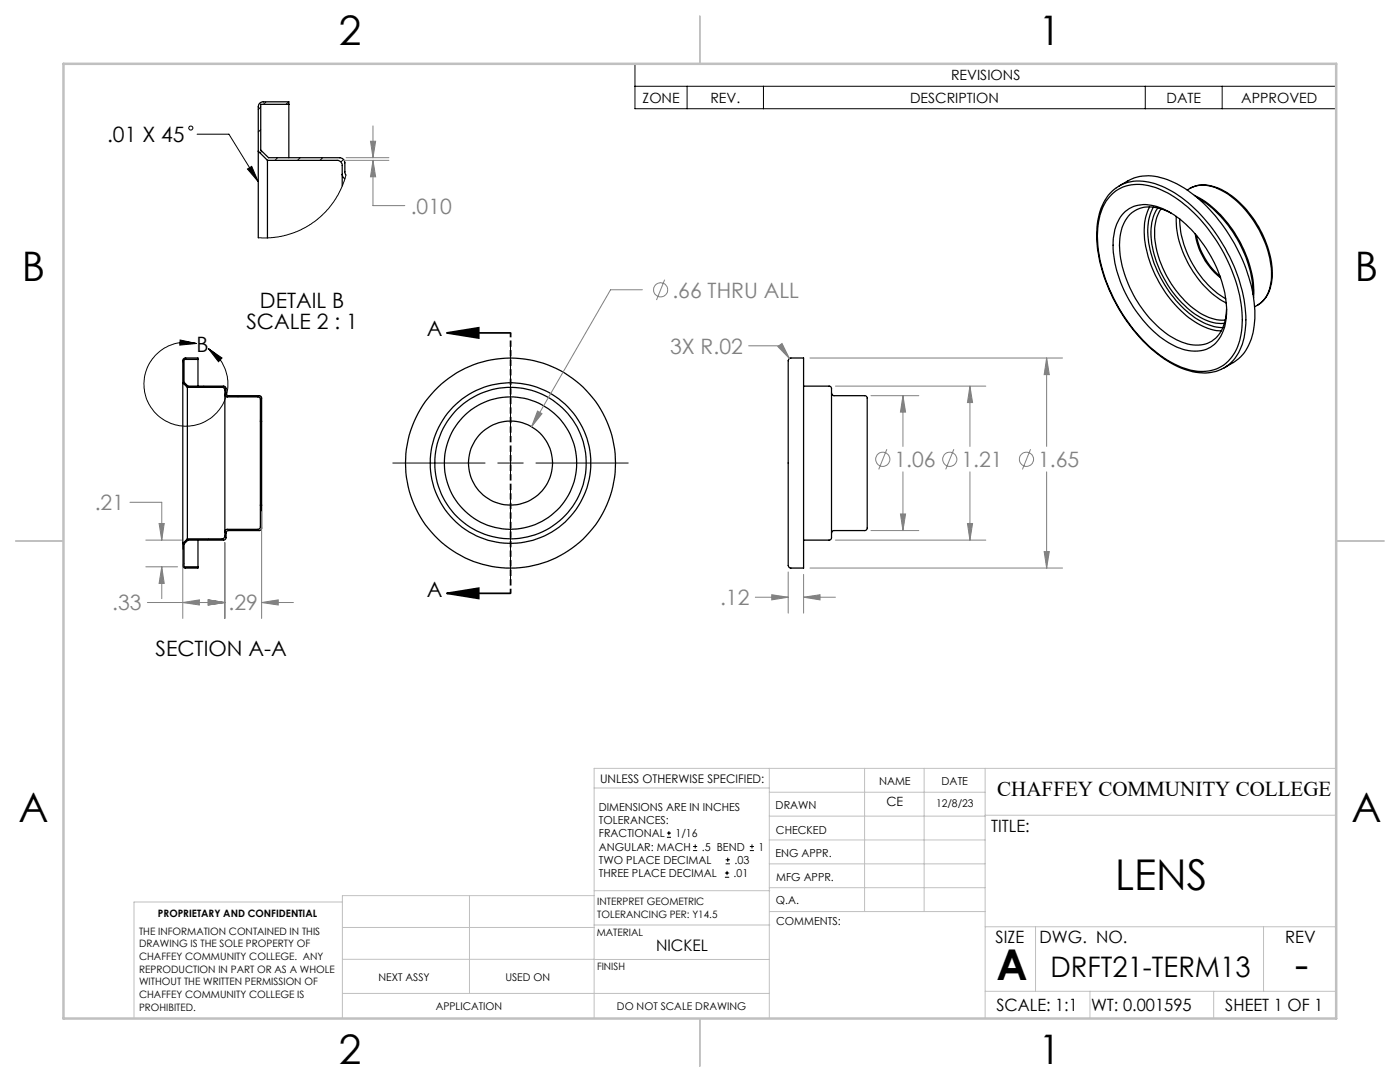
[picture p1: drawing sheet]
<svg xmlns="http://www.w3.org/2000/svg" width="279mm" height="216mm" viewBox="0 0 279 216" stroke-linecap="round" stroke-linejoin="round" font-family="sans-serif">
<g fill="none" stroke="#000" stroke-width=".25">
<path d="M51.5 30.2v17.2M51.5 30.2l1.9 1.8M53.4 32h13.9a.97 .97 0 0 1 1 1v1.8M53.4 32v15.5M57.6 20.8v-.5h-5a.97 .97 0 0 0-1.1 1v8.9M57.6 20.8h-5.6v9.2l1.6 1.5h14.2a1.09 1.09 0 0 1 1 1v2l.2 .4M57.6 20.8v10.7M68.3 34.8l.2 .5 .3 .4M68.3 34.8v2.3M221.9 38.8a8.2 8.2 0 0 1 8.6-1.4 26.1 26.1 0 0 1 12.8 11.6 28.1 28.1 0 0 1 4.5 17 8.9 8.9 0 0 1-4.9 7.6 10.1 10.1 0 0 1-8.4-.9 30.2 30.2 0 0 1-13-14.8 23.7 23.7 0 0 1-2-15 9.2 9.2 0 0 1 2.4-4.1zM222.8 37.5a10.2 10.2 0 0 0-3.9 7.8 29.7 29.7 0 0 0 5.4 18 26.4 26.4 0 0 0 11.9 10.3 9.4 9.4 0 0 0 7.5 .1M222.8 37.5a8.5 8.5 0 0 1 8.4-.6 26.6 26.6 0 0 1 12.4 11.1 29.8 29.8 0 0 1 5 17.3 9.4 9.4 0 0 1-4.5 8.2l-.4 .2"/>
<path d="M223.3 37.1l1.8-1a9.4 9.4 0 0 1 8.5 0 27.6 27.6 0 0 1 12.3 11.7 29.1 29.1 0 0 1 4.5 16.5 9.7 9.7 0 0 1-4.3 8.1l-1.8 1M237.6 37.5a6.8 6.8 0 0 1 6.7 .6 20.4 20.4 0 0 1 9.6 17.3 6.6 6.6 0 0 1-2.9 5.5M237.6 37.5a6.7 6.7 0 0 1 6.6 .7 20.9 20.9 0 0 1 9.6 17.2 6.4 6.4 0 0 1-2.8 5.5M237.6 37.5l-.7 .4M238.4 39a22.5 22.5 0 0 1 10.4 12.2 18.5 18.5 0 0 1 1.4 8.2M238.9 39.4a23.9 23.9 0 0 1 11.1 17.7l.1 1.7M224.2 42.5a6.8 6.8 0 0 1 7.8-.9 23 23 0 0 1 10.7 11.6 18.3 18.3 0 0 1 1.6 12.5 5.9 5.9 0 0 1-7.7 4.2 18 18 0 0 1-9.4-7.2 23.8 23.8 0 0 1-5-15.1 8.4 8.4 0 0 1 2-5.1zM229.4 41.3a13.3 13.3 0 0 0-.2 10 23.4 23.4 0 0 0 10.3 13.5 9.5 9.5 0 0 0 4.2 1.2M230.2 41.3a12 12 0 0 0-.5 9.2 22.6 22.6 0 0 0 10.4 13.8 8.5 8.5 0 0 0 4 1.1M231.1 41.5a10.6 10.6 0 0 0-.9 8.6 21.3 21.3 0 0 0 9.9 13.5 7.8 7.8 0 0 0 4.3 .9M231.7 41.7a10.1 10.1 0 0 0-.8 8.3 20.9 20.9 0 0 0 9.2 12.8 8.1 8.1 0 0 0 4.4 1.1M233.8 42.6a7.8 7.8 0 0 0-6.8-.8 6.9 6.9 0 0 0-3.6 6.5 23.1 23.1 0 0 0 11.4 19.5 7.2 7.2 0 0 0 7 .3 7.4 7.4 0 0 0 3-6.5"/>
<path d="M234.7 43.2a20.2 20.2 0 0 0 10 17.3M235.4 43.7a19.8 19.8 0 0 0 9.2 15.9M238.5 46.7a13.7 13.7 0 0 0 5.1 8.7M238.8 47a13.7 13.7 0 0 0 4.7 8.1M36.5 76.4v32M36.5 76.4l.9 .9M37.4 77.3h7.1l.3 .2 .1 .3v.9M37.4 77.3v30.2M39.5 71.7h-2.8v4.6l.8 .7h7.2l.4 .4v1a.49 .49 0 0 0 .5 .6h6.4l.2 .3v4.7M39.5 71.7v-.3h-2.5l-.5 .3v4.7M39.5 71.7v5.3M44.9 78.7v.3l.4 .2 6.5 .1 .2 .3v4.4"/>
<path d="M44.9 78.7v27.4M157.6 71.5l2.8-.1v41.9h-2.7l-.3-.2-.1-.2v-40.9zM160.4 77h5.2l.2 .2a16.2 16.2 0 0 1 .1 4.6v25.6l-.3 .4h-5.2M165.9 78.4a.49 .49 0 0 0 .6 .6h6a.66 .66 0 0 1 .6 .9v25.5a.49 .49 0 0 1-.6 .5h-6a.49 .49 0 0 0-.6 .5M251 60.9l-.6 .3M52 84v16.8M52 84h.2M52.2 84v16.8M36.5 108.4v4.7l.4 .2h2.6v-.2M37.4 107.5l-.9 .9M39.5 107.8v5.3M44.9 106.1v.9a.54 .54 0 0 1-.6 .5h-6.9"/>
<path d="M52 100.8v4.3a.49 .49 0 0 1-.5 .5h-6.2l-.4 .2v.3M52 100.8h.2M52.2 100.8v4.6l-.2 .4-6.5 .1-.4 .4v1.2l-.4 .3h-7.2l-.8 .7v4.6h2.8"/>
<circle cx="101.9" cy="92.4" r="13.2"/>
<circle cx="101.9" cy="92.4" r="21"/>
<circle cx="101.9" cy="92.4" r="8.4"/>
<circle cx="101.9" cy="92.4" r="16"/>
<circle cx="101.9" cy="92.4" r="15.1"/>
</g>
<g fill="none" stroke="#000" stroke-width=".2">
<path d="M126.7 12.7h140v9h-140zM126.7 17.2h140M137.1 17.2v4.5M152.4 17.2v4.5M228.6 17.2v4.5M243.9 17.2v4.5M39.3 26.8h6.4l5.8 9.5M49.4 33.7l.8-.5 1.3 3.1zM52 21.3l-.5 .6M52 25.9l-.5 .5M52.2 30.2l-.3 .3M53.1 20.3l-.5 .5"/>
<path d="M55.4 31.5l-.5 .5M57.6 20.3l-.5 .5M59.9 31.5l-.5 .5M64.4 31.5l-.5 .5M68.5 31.8l-.4 .5M69 34.9l-.8 2.5-1.2 2.3-1.9 2.5-2.4 2.1-2.7 1.6-2.8 1-3.2 .5h-2.5M35.9 67.8l3.3 .7-3.3 .4zM36.7 72l-.2 .2M36.8 76.4l-.1 .2M37.3 71.4l-.3 .3M39.2 68.5a8.4 8.4 0 0 0-10.3 9.7 8.4 8.4 0 0 0 13 5.4 8.4 8.4 0 0 0-.3-14.1M40.6 77l-.2 .3"/>
<path d="M41.6 69.5l2.7 1.9-.7 .8zM45 77.2l-.3 .3M47.7 79l-.2 .2M52.1 79.1l-.3 .2M101.9 68.9v18.4M52.2 83.4l-.2 .3M78.4 92.4h18.4M99.3 92.4h5.1M101.9 89.9v5M101.9 97.5v18.4M107 92.4h18.4M36.7 112.4l-.2 .2"/>
<path d="M41.6 107.5l-.3 .3M48 105.6l-.3 .3M52.2 101.4l-.2 .2M133.1 167.1h.8M133.1 166.2h.8M133.5 165.8v.9M138.3 169.7h.8M138.3 168.9h.8M138.7 168.5v.8M144.7 175h.8M144.7 174.2h.8M144.8 172.4h.9"/>
<path d="M144.8 171.6h.9M145.1 173.8v.8M145.2 171.1v.9M149.6 169.7h.9M149.6 168.9h.9M150.1 168.5v.8"/>
<circle cx="38.1" cy="25.6" r=".4"/>
</g>
<g fill="none" stroke="#808080" stroke-width=".2">
<path d="M68.5 32h9.1M69.1 31.5h8.5M73.9 28.2h1.1l-.6 3.3zM74.4 32l.6 3.3h-1.1zM74.4 32v9h6.4M74.4 25.1v6.4M128.2 57.8h-6.4l-15.7 27.4M132.6 55.8l-1.6 4.1M149.4 69h6.4l1.8 2.5M155.2 69.1l.9-.6 1.5 3zM161.6 71.4h50.5M166.7 77h30"/>
<path d="M173.8 79h9.6M180.2 79l.5 3.2h-1zM180.2 79v10.1M193.6 77l.5 3.3h-1zM193.6 77v12.1M208.9 71.4l.5 3.4h-1zM208.9 71.4v17.7M107.3 82l.9 .5-2.1 2.7zM177 89.6l-1.6 4.1M180.2 94.2v11.7M190.4 89.6l-1.7 4.1M193.6 94.2v13.6"/>
<path d="M205.7 89.6l-1.7 4.1M208.9 94.2v19.1M25.9 100.2h6.4v7.6M29.1 107.8h7.1M29.1 113.1h6.4M31.8 104.5h1l-.5 3.3zM32.3 113.1l.5 3.3h-1zM32.3 113.1v6.4M36.5 109.7v13.7M41.6 119.7l3.3 .5-3.3 .5zM44.9 108.3v15.1M52.2 102.1v21.3"/>
<path d="M150.7 119.2h6.6M154 118.7l3.3 .5-3.3 .5zM157.3 114.1v8.2M160.4 119.2l3.3-.5v1zM160.4 114.6v7.7M160.4 119.2h6.3M161.6 113.3h50.5M166.7 107.8h30M173.8 105.9h9.6M179.7 102.6h1l-.5 3.3zM193.1 104.5h1l-.5 3.3zM208.4 110.1h1l-.5 3.2z"/>
<path d="M29.4 120.2h15.5M36.5 120.2l3.3-.5v1zM52.2 120.2l3.3-.5v1zM52.2 120.2h6.4"/>
<circle cx="131.8" cy="57.8" r="1.4"/>
<circle cx="176.2" cy="91.6" r="1.42"/>
<circle cx="189.5" cy="91.6" r="1.42"/>
<circle cx="204.8" cy="91.6" r="1.42"/>
</g>
<path d="M89.2 66.4h12.7M89.2 66.4l6.3-1v2.1zM89.2 118.4h12.7M89.2 118.4l6.3-1v2z" fill="none" stroke="#000" stroke-width=".35"/>
<path d="M101.9 66.4v52" fill="none" stroke="#000" stroke-width=".35" stroke-dasharray="1.3 .6" stroke-dashoffset=".4" stroke-linecap="butt"/>
<g fill="none" stroke="#c0c0c0" stroke-width=".2">
<path d="M118.6 157.2h34.9M153.5 153.3v49.9M153.5 158.1h43.1M172.5 153.3v28.6M184.4 153.3v28.6M196.6 153.3v49.9M266.7 153.3h-148.1v49.9M68.3 180h-41.6v23.2M93.7 178.7v19.5M118.6 178.7h-50.3v24.5M118.6 177.7h35M153.5 167.6h43.1"/>
<path d="M153.5 162.8h43.1M153.5 172.4h43.1M153.5 177.1h43.1M196.6 162.7h70.1M68.3 198.2h85.2M68.3 191.4l85.2 .1M68.3 185.1h50.3M118.6 184.6h35M153.6 181.9h43M196.6 197.8h70.1M196.6 184.9h70.1M206.7 184.9v12.9"/>
<path d="M217.5 197.8v5.4M242.2 197.8v5.4M252.2 184.9v12.9"/>
</g>
<path d="M139.7 3.2v9.5M3.1 107.9h9.6M266.7 107.9h9.5M139.7 203.2v9.6" fill="none" stroke="#c0c0c0" stroke-width=".25"/>
<path d="M12.7 12.7h254v190.5h-254z" fill="none" stroke="#c0c0c0" stroke-width=".5"/>
<g fill="#000">
<path d="M35.9 67.8l3.3 .7-3.3 .4zM41.6 69.5l2.7 1.9-.7 .8zM49.4 33.7l.8-.5 1.3 3.1z"/>
<path d="M89.2 66.4l6.3-1v2.1zM89.2 118.4l6.3-1v2z"/>
</g>
<path d="M107.3 82l-1.2 3.2 2.1-2.7zM208.9 71.4l.5 3.4h-1zM208.4 110.1h1l-.5 3.2zM193.6 77l.5 3.3h-1zM193.1 104.5h1l-.5 3.3zM180.2 79l.5 3.2h-1zM179.7 102.6h1l-.5 3.3zM154 118.7l3.3 .5-3.3 .5zM160.4 119.2l3.3-.5v1zM155.2 69.1l2.4 2.4-1.5-3zM31.8 104.5h1l-.5 3.3zM32.3 113.1l.5 3.3h-1zM41.6 119.7l3.3 .5-3.3 .5zM52.2 120.2l3.3-.5v1zM41.6 119.7l3.3 .5-3.3 .5zM36.5 120.2l3.3-.5v1zM73.9 28.2h1.1l-.6 3.3zM74.4 32l.6 3.3h-1.1z" fill="#808080"/>
<g font-size="8.5">
<text x="222.5" y="177.6">LENS</text>
<text x="198.9" y="195.5">A</text>
<text x="258.4" y="195.4">-</text>
</g>
<g font-size="8.1">
<text x="67.6" y="8.9">2</text>
<text x="207.3" y="8.9">1</text>
<text x="4.4" y="56.1">B</text>
<text x="270.4" y="56.1">B</text>
<text x="3.7" y="164.1">A</text>
<text x="269.7" y="164.1">A</text>
<text x="67.6" y="212.4">2</text>
<text x="207.3" y="212.4">1</text>
</g>
<text font-size="5.6" x="209.6" y="194.9">DRFT21-TERM13</text>
<g font-size="4.2">
<text x="21.4" y="28.3">.01 X 45</text>
<text x="49.2" y="65.6">SCALE 2 : 1</text>
<text x="51.9" y="61.5">DETAIL B</text>
<text x="39.2" y="70.2">B</text>
<text x="85.2" y="67.1">A</text>
<text x="85.2" y="119.1">A</text>
<text x="31" y="131">SECTION A-A</text>
<text x="199" y="158.7">CHAFFEY COMMUNITY COLLEGE</text>
</g>
<g font-size="4.2" fill="#808080">
<text x="82" y="42.6">.010</text>
<text x="134.2" y="59.4">.66 THRU ALL</text>
<text x="133.7" y="70.6">3X R.02</text>
<text x="178.5" y="93.2">1.06</text>
<text x="191.9" y="93.2">1.21</text>
<text x="207.2" y="93.2">1.65</text>
<text x="18.9" y="101.8">.21</text>
<text x="22.4" y="121.8">.33</text>
<text x="45.6" y="121.8">.29</text>
<text x="143.7" y="120.8">.12</text>
</g>
<g font-size="3.4">
<text x="197.8" y="166">TITLE:</text>
<text x="198.7" y="188.1">SIZE</text>
<text x="207.5" y="188.1">DWG. NO.</text>
<text x="256.5" y="188.2">REV</text>
<text x="198.8" y="201.7">SCALE: 1:1</text>
<text x="217.7" y="201.8">WT: 0.001595</text>
<text x="244.5" y="201.7">SHEET 1 OF 1</text>
</g>
<text font-size="3.2" x="130.9" y="189.8">NICKEL</text>
<g font-size="2.8">
<text x="189.8" y="16">REVISIONS</text>
<text x="128.2" y="20.5">ZONE</text>
<text x="141.8" y="20.5">REV.</text>
<text x="181.6" y="20.5">DESCRIPTION</text>
<text x="232.8" y="20.5">DATE</text>
<text x="247.7" y="20.5">APPROVED</text>
</g>
<text font-size="2.5" x="176.9" y="160.9">CE</text>
<text font-size="2.4" x="119.8" y="156.2">UNLESS OTHERWISE SPECIFIED:</text>
<g font-size="2.2">
<text x="119.5" y="161.8">DIMENSIONS ARE IN INCHES</text>
<text x="154.8" y="161.4">DRAWN</text>
<text x="175.4" y="156.6">NAME</text>
<text x="187.9" y="156.7">DATE</text>
<text x="119.5" y="164.4">TOLERANCES:</text>
<text x="119.5" y="167.1">FRACTIONAL</text>
<text x="134.8" y="167.1">1/16</text>
<text x="154.9" y="166.3">CHECKED</text>
<text x="119.5" y="172.4">TWO PLACE DECIMAL</text>
<text x="119.5" y="169.7">ANGULAR: MACH</text>
<text x="140.1" y="169.7">.5 BEND</text>
<text x="146.6" y="172.4">.03</text>
<text x="151.4" y="169.7">1</text>
<text x="154.8" y="171">ENG APPR.</text>
<text x="119.5" y="175">THREE PLACE DECIMAL</text>
<text x="146.4" y="175">.01</text>
<text x="154.9" y="175.7">MFG APPR.</text>
<text x="154.9" y="180.4">Q.A.</text>
<text x="154.9" y="184.6">COMMENTS:</text>
</g>
<g font-size="2.1">
<text x="186.8" y="161">12/8/23</text>
<text x="75.5" y="195.7">NEXT ASSY</text>
<text x="100.9" y="195.7">USED ON</text>
<text x="86.9" y="201.5">APPLICATION</text>
<text x="123.1" y="201.6">DO NOT SCALE DRAWING</text>
</g>
<g font-size="2">
<text x="31.5" y="182.9">PROPRIETARY AND CONFIDENTIAL</text>
<text x="119.2" y="180.6">INTERPRET GEOMETRIC</text>
<text x="119.2" y="183.1">TOLERANCING PER: Y14.5</text>
<text x="27.8" y="186.5">THE INFORMATION CONTAINED IN THIS</text>
<text x="27.8" y="189">DRAWING IS THE SOLE PROPERTY OF</text>
<text x="27.8" y="191.6">CHAFFEY COMMUNITY COLLEGE. ANY</text>
<text x="119.1" y="186.7">MATERIAL</text>
<text x="27.8" y="194.1">REPRODUCTION IN PART OR AS A WHOLE</text>
<text x="27.8" y="196.6">WITHOUT THE WRITTEN PERMISSION OF</text>
<text x="119.1" y="193.5">FINISH</text>
<text x="27.8" y="199.1">CHAFFEY COMMUNITY COLLEGE IS</text>
<text x="27.8" y="201.7">PROHIBITED.</text>
</g>
</svg>
